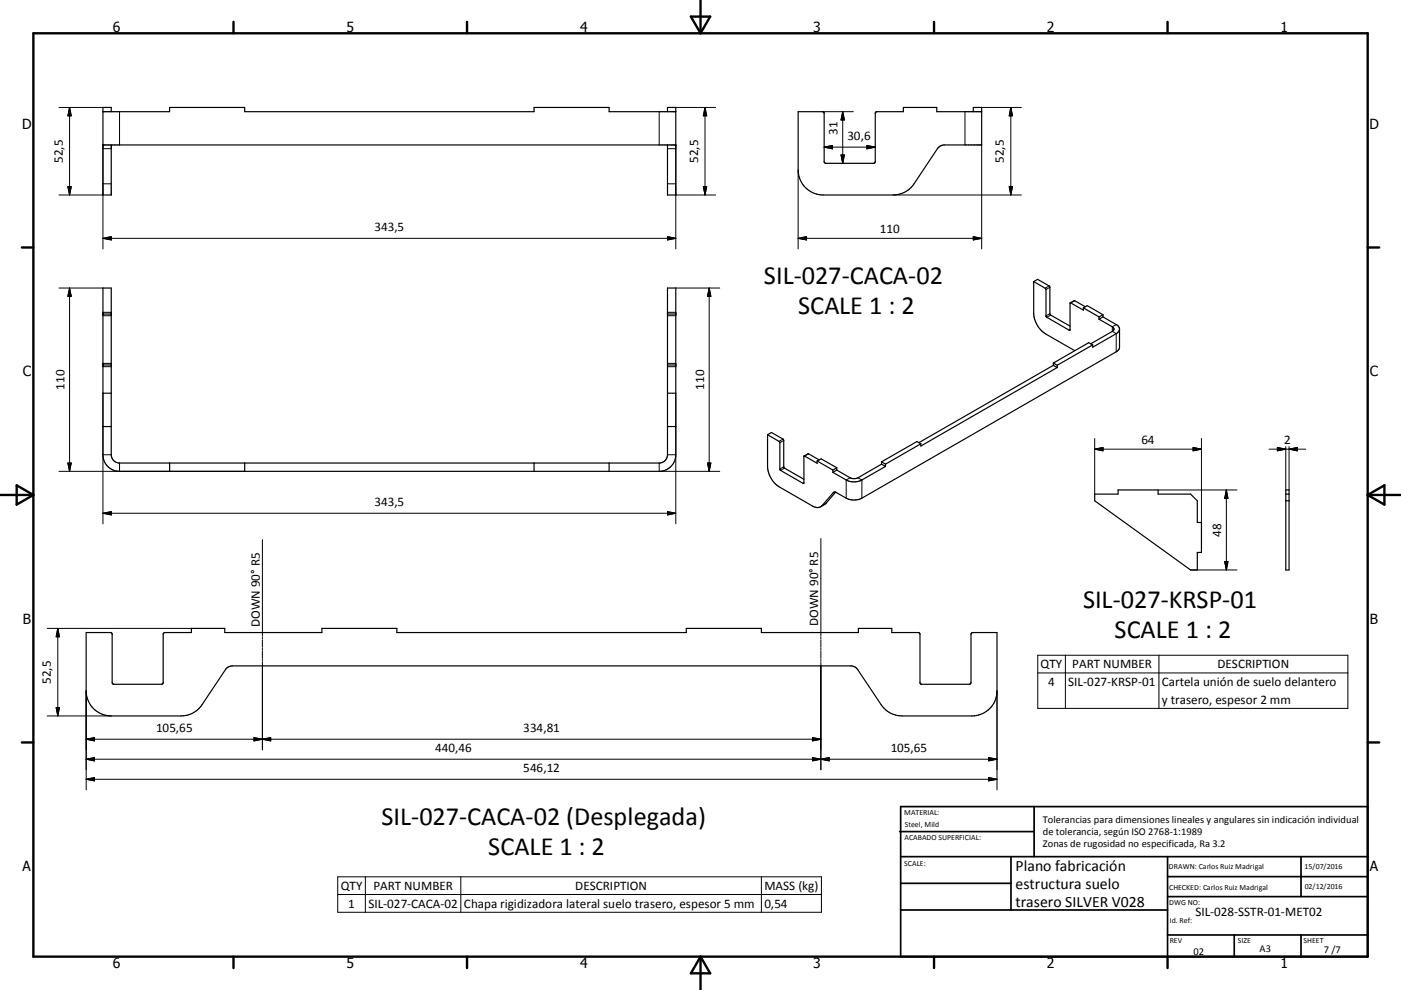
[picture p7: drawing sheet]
<svg xmlns="http://www.w3.org/2000/svg" width="420mm" height="297mm" viewBox="0 0 420 297" stroke-linecap="round" stroke-linejoin="round" font-family="sans-serif">
<g fill="none" stroke="#000" stroke-width=".36">
<path d="M30.9 33.5h20v-1.3h22.5v1.3h86.7v-1.3h22.5v1.3h20M33.4 33.5v-1.3h-2.5v26.3h2.5v-15M200.1 33.5v-1.3h2.5v26.3h-2.5v-15M291.8 33.5v-1.3h2.5v11.3h-11.2l-1.3 .4-.7 .7-7.1 10.5a7.5 7.5 0 0 1-6.2 3.4h-21a7.5 7.5 0 0 1-7.5-7.5v-17.5h7.3l.4 .2 .1 14.8 .5 .5 14.6-.1 .2-.4v-14.5l.3-.5h8.1v-1.3h10v1.3h13.5M30.9 43.5h171.7M30.9 86.4h2.5v50a2.5 2.5 0 0 0 2.4 2.5h161.8a2.5 2.5 0 0 0 2.5-2.5v-50h2.5v50a5 5 0 0 1-5 5h-161.8a5 5 0 0 1-4.9-5zM30.9 94.2h2.5M200.1 94.2h2.5M309.9 84.5l1.2-.7 3.5 2.1 .2 8.4 6 3.5M309.9 84.5l3.7 2.3v8.2l7.1 4.1 .2-8.2M309.9 84.5v9.5a7.8 7.8 0 0 0 3.5 6.2l8.8 5M320.9 90.9l3.9 2.1v-.6"/>
<path d="M320.9 90.9l1.2-.7 3.3 1.8M324.8 92.4l4.7 2.7M324.8 92.4l1.2-.7 4.7 2.7M329.5 95.8l4 2.2a.72 .72 0 0 1 .5 .7 .72 .72 0 0 1-.5 .7l-6.5 3.8M329.5 95.1v.7M330.7 95.1l4.3 2.5 .4 .4 .2 .7M330.7 94.4l-1.2 .7M330.7 95.1l-1.2 .7M330.7 94.4v.7M335.6 98.7v5.8l-.6 .9-76.6 44.1a5.2 5.2 0 0 1-4.7 0l-3.1-1.8h-.5l-3.6 4a2.19 2.19 0 0 1-2.9 .1l-10-5.7a7.8 7.8 0 0 1-3.5-6.1v-9.6M335.6 98.7l-.2 .8-.4 .4-7.4 4.3v-.7M30.9 109.5h2.5"/>
<path d="M30.9 118h2.5M200.1 109.5h2.5M200.1 118h2.5M315.8 109.6l-40.3 23.2M315.8 108.9l1.2 .7M315.8 108.9v.7M315.8 109.6l1.2 .7M317 110.3l-40.9 23.5v-.6M317 109.6v.7M327.6 103.5l-1.2-.7-10.6 6.1M327.6 103.5l-10.6 6.1M30.9 128h2.5"/>
<path d="M50.9 138.9v2.5M73.4 138.9v2.5M160.1 138.9v2.5M182.6 138.9v2.5M200.1 128h2.5M230.1 130.4l1.2-.7 3.5 2.1 .2 8.5 6 3.5M230.1 130.4l3.7 2.3 .1 8.4 7 3.9 .2-8.2M241.1 136.8l3.9 2.2v-.7M241.1 136.8l1.2-.7 3.3 1.9M245 138.3l4.7 2.7M245 138.3l1.2-.7 4.7 2.7M264.3 139.3l-7.1 4-.7 .3-1.6-.3-4-2.3"/>
<path d="M264.3 138.6l1.2 .7M264.3 138.6v.7M264.3 139.3l1.2 .6M265.5 139.9l-7.1 4.1a5 5 0 0 1-4.7 0l-4-2.3M265.5 139.3v.6M276.1 133.2l-1.2-.7-10.6 6.1M276.1 133.2l-10.6 6.1M249.7 141v.7M250.5 147.7l-2.8 3.3-1.7 1M250.9 140.3v.7M250.9 140.3l-1.2 .7M250.9 141l-1.2 .7"/>
<path d="M328.2 148.2h7v-1.2h12v1.2h9.8l2 2v6.5h1.2v9h-1.2v5.3h-2l-28.8-20.8zM385.5 147h1v24h-1zM385.5 148.2h1M385.5 150.2h1M25.8 189.8h7.3l.5 .3v14.7l.5 .5 14.6-.1 .2-.4v-14.7l.5-.3h8v-1.3h10v1.3h29.1v-1.3h22.5v1.3h86.8v-1.3h22.5v1.3h29v-1.3h10.1v1.3h7.9l.5 .3v14.7l.5 .5 14.6-.1 .2-.4v-14.7l.5-.3h7.3v17.5a7.5 7.5 0 0 1-7.5 7.5h-21a7.5 7.5 0 0 1-6.2-3.4l-7.3-10.8-.8-.6-1-.2h-185.4l-1 .2-.9 .6-7.2 10.8a7.6 7.6 0 0 1-6.3 3.4h-21a7.5 7.5 0 0 1-7.5-7.5z"/>
</g>
<g fill="none" stroke="#000" stroke-width=".3">
<path d="M17.7 32.2h13.2M20.9 32.2v26.3M20.9 32.2l.5 2.6h-1.1zM35.8 33.5v10M197.6 33.5v10M202.6 32.2h11.9M211.4 32.2l.5 2.6h-1zM211.4 32.2v26.3M246.6 33.5h9.2M252.7 33.5v15.5M252.7 33.5l.5 2.5h-1.1zM289.3 33.5v10"/>
<path d="M294.3 32.2h11.9M303 32.2l.6 2.6h-1zM303 32.2v26.3M17.7 58.5h13.2M20.3 56h1.1l-.5 2.5zM30.9 55.1h2.5M30.9 44.6h2.5M30.9 43.5v31.2M200.1 55.1h2.5M200.1 44.6h2.5M202.6 58.5h11.9M202.6 43.5v31.2"/>
<path d="M210.9 56h1l-.5 2.5zM239.3 51v23.7M247.1 44.1h15.3M247.1 44.1l2.5-.5v1.1zM252.1 46.5h1.1l-.5 2.5zM259.9 43.6l2.5 .5-2.5 .6zM267.8 58.5h38.4M294.3 43.5v31.2M302.6 56h1l-.6 2.5zM30.9 71.5l2.5-.5v1zM30.9 71.5h171.7M200.1 71l2.5 .5-2.5 .5z"/>
<path d="M239.3 71.5h55M239.3 71.5l2.5-.5v1zM291.8 71l2.5 .5-2.5 .5zM17.7 86.4h13.2M20.9 86.4v55M20.9 86.4l.5 2.5h-1.1zM30.9 93.7h2.5M30.9 94.7h2.5M200.1 93.7h2.5M200.1 94.7h2.5M202.6 86.4h13.2M212.6 86.4l.5 2.5h-1z"/>
<path d="M212.6 86.4v55M314.5 85.8l-1.2 .7M314.8 86.2l-1.2 .7M314.8 94.1l-1.2 .7M315 94.5l-1.2 .7M320.8 98.9l-.2 .2M322.2 90.2l-1.2 .7M334.7 97.4l-1.2 .6v1.4l1.2 .7v5.4M30.9 109h2.5M30.9 110h2.5M30.9 118v39.2M200.1 109h2.5"/>
<path d="M200.1 110h2.5M202.6 118v39.2M20.3 138.9h1.1l-.5 2.5zM30.9 136.4h2.5M35.8 138.9v2.5M197.6 138.9v2.5h18.2M200.1 136.4h2.5M212.1 138.9h1l-.5 2.5zM234.7 131.7l-1.2 .7M235 132.1l-1.2 .7M242.4 136.1l-1.2 .7M328.2 134.8h32"/>
<path d="M328.2 134.8l2.5-.6v1.1zM328.2 131.6v16.6M357.7 134.2l2.5 .6-2.5 .5zM360.2 131.6v25.1M380.5 134.8h11M383 134.2l2.5 .6-2.5 .5zM385.5 134v13M386.5 134.8l2.5-.6v1.1zM386.5 134v13M17.7 141.4h55.7M30.9 154h171.7M30.9 154l2.5-.5v1z"/>
<path d="M200.1 153.5l2.5 .5-2.5 .5zM235 140l-1.2 .7M235.2 140.4l-1.2 .7M241 144.9l-.2 .1M247.7 151l-1.2 .7M250.1 147.6l-.3 .2M254.9 143.3l-1.2 .7v5.5M257.2 143.3l1.2 .7v5.5M347.2 147h23.7M367.7 147v24M367.7 147l.5 2.5h-1zM78.7 161.9v29"/>
<path d="M246.1 161.6v29.3M357 171h13.9M367.2 168.5h1l-.5 2.5zM14.1 188.5h43.3M17.3 188.5v26.3M17.3 188.5l.5 2.5h-1zM78.7 191.2v.5M78.7 192v2.2M78.7 194.5v.6M78.7 195.3v2.3M78.7 197.9v.5M78.7 198.7v26.2"/>
<path d="M246.1 191.2v.5M246.1 192v2.2M246.1 194.5v.6M246.1 195.3v2.3M246.1 197.9v.5M246.1 198.7v32.2M311.1 196.6h93v15.9h-93zM319.4 196.6v15.9M347.5 196.6v15.9M14.1 214.8h19.2M16.8 212.3h1l-.5 2.5zM25.8 207.3v29.7"/>
<path d="M298.9 207.3v29.7M311.1 201.9h93M25.8 221.8h220.3M25.8 221.8l2.5-.5v1zM25.8 227.8l2.5-.5v1zM25.8 233.8l2.5-.5v1zM25.8 227.8h273.1M25.8 233.8h273.1M76.2 221.3l2.5 .5-2.5 .5zM78.7 221.8l2.5-.5v1zM243.6 227.3l2.5 .5-2.5 .5zM243.6 221.3l2.5 .5-2.5 .5z"/>
<path d="M246.1 227.8l2.5-.5v1zM296.4 233.3l2.5 .5-2.5 .5zM296.4 227.3l2.5 .5-2.5 .5zM101.3 263.1h145v10.6h-145zM101.3 268.4h145M109.5 263.1v10.6M138.2 263.1v10.6M228.3 263.1v10.6"/>
</g>
<g fill="none" stroke="#000" stroke-width=".71">
<path d="M10 10h400v277h-400zM70 6.6v3.4M140 6.6v3.4M207.1 5h5.8l-2.9 5zM210 0v10M280 6.6v3.4M350 6.6v3.4M6.6 74.2h3.4M410 74.2h3.5M0 148.5h10M5 145.6l5 2.9-5 2.9zM410 148.5h10.1"/>
<path d="M410 148.5l5.1-2.9v5.8zM6.6 222.7h3.4M410 222.7h3.5M70 287v3.4M140 287v3.4M210 287v10M210 287l2.9 5h-5.8zM280 287v3.4M350 287v3.4"/>
</g>
<g fill="none" stroke="#000" stroke-width=".51">
<path d="M269.7 249.5h40.3M270 242h140v45h-140zM270 257h140M303.1 257v16M310 242v15M350 257v30M390.1 257v12M270 265h33.1M270 273h80M350 269h60M350 263h60M350 280.5h60"/>
<path d="M370 280.5v6.5M390.1 280.5v6.5"/>
</g>
<g fill="#000" stroke="#000" stroke-width=".3">
<path d="M20.9 32.2l.5 2.6h-1.1zM211.4 32.2l.5 2.6h-1zM252.7 33.5l.5 2.5h-1.1zM303 32.2l.6 2.6h-1zM20.3 56h1.1l-.5 2.5zM210.9 56h1l-.5 2.5zM247.1 44.1l2.5-.5v1.1zM252.1 46.5h1.1l-.5 2.5zM259.9 43.6l2.5 .5-2.5 .6zM302.6 56h1l-.6 2.5zM30.9 71.5l2.5-.5v1zM200.1 71l2.5 .5-2.5 .5z"/>
<path d="M239.3 71.5l2.5-.5v1zM291.8 71l2.5 .5-2.5 .5zM20.9 86.4l.5 2.5h-1.1zM212.6 86.4l.5 2.5h-1zM20.3 138.9h1.1l-.5 2.5zM212.1 138.9h1l-.5 2.5zM328.2 134.8l2.5-.6v1.1zM357.7 134.2l2.5 .6-2.5 .5zM383 134.2l2.5 .6-2.5 .5zM386.5 134.8l2.5-.6v1.1zM30.9 154l2.5-.5v1zM200.1 153.5l2.5 .5-2.5 .5z"/>
<path d="M367.7 147l.5 2.5h-1zM367.2 168.5h1l-.5 2.5zM17.3 188.5l.5 2.5h-1zM16.8 212.3h1l-.5 2.5zM25.8 221.8l2.5-.5v1zM25.8 227.8l2.5-.5v1zM25.8 233.8l2.5-.5v1zM76.2 221.3l2.5 .5-2.5 .5zM78.7 221.8l2.5-.5v1zM243.6 227.3l2.5 .5-2.5 .5zM243.6 221.3l2.5 .5-2.5 .5zM246.1 227.8l2.5-.5v1z"/>
<path d="M296.4 233.3l2.5 .5-2.5 .5zM296.4 227.3l2.5 .5-2.5 .5z"/>
</g>
<g font-size="7.9">
<text x="229" y="85.3">SIL-027-CACA-02</text>
<text x="239.3" y="94.2">SCALE 1 : 2</text>
<text x="324.7" y="182.4">SIL-027-KRSP-01</text>
<text x="334.2" y="191.3">SCALE 1 : 2</text>
<text x="114.4" y="247.4">SIL-027-CACA-02 (Desplegada)</text>
<text x="146.4" y="256.5">SCALE 1 : 2</text>
</g>
<g font-size="4.7">
<text x="304.5" y="261.2">Plano fabricación</text>
<text x="304.5" y="266.6">estructura suelo</text>
<text x="304.5" y="272">trasero SILVER V028</text>
</g>
<g font-size="4.2">
<text x="33.9" y="9.6">6</text>
<text x="103.9" y="9.6">5</text>
<text x="173.9" y="9.6">4</text>
<text x="243.8" y="9.6">3</text>
<text x="313.9" y="9.6">2</text>
<text x="383.9" y="9.6">1</text>
<text x="6.7" y="38.7">D</text>
<text x="410.5" y="38.7">D</text>
<text x="6.9" y="112.9">C</text>
<text x="410.7" y="112.9">C</text>
<text x="6.9" y="187.1">B</text>
<text x="410.7" y="187.1">B</text>
<text x="6.8" y="261.4">A</text>
<text x="410.7" y="261.4">A</text>
<text x="33.9" y="290.4">6</text>
<text x="103.9" y="290.4">5</text>
<text x="173.9" y="290.4">4</text>
<text x="243.8" y="290.4">3</text>
<text x="313.9" y="290.4">2</text>
<text x="383.9" y="290.4">1</text>
</g>
<g font-size="3.9">
<text x="251.1" y="40.4" transform="rotate(-90 251.1 40.4)">31</text>
<text x="254.1" y="42.1">30,6</text>
<text x="18.8" y="48.9" transform="rotate(-90 18.8 48.9)">52,5</text>
<text x="209.3" y="48.9" transform="rotate(-90 209.3 48.9)">52,5</text>
<text x="301" y="48.9" transform="rotate(-90 301 48.9)">52,5</text>
<text x="112.3" y="69.4">343,5</text>
<text x="263.8" y="69.9">110</text>
<text x="19.3" y="116.9" transform="rotate(-90 19.3 116.9)">110</text>
<text x="211.1" y="116.9" transform="rotate(-90 211.1 116.9)">110</text>
<text x="342.2" y="133.2">64</text>
<text x="385" y="133.3">2</text>
<text x="112.3" y="151.9">343,5</text>
<text x="366.1" y="161" transform="rotate(-90 366.1 161)">48</text>
<text x="77.9" y="188.1" transform="rotate(-90 77.9 188.1)">DOWN 90° R5</text>
<text x="245.3" y="187.8" transform="rotate(-90 245.3 187.8)">DOWN 90° R5</text>
<text x="312" y="200.5">QTY</text>
<text x="321.5" y="200.5">PART NUMBER</text>
<text x="365" y="200.5">DESCRIPTION</text>
<text x="15.2" y="205.1" transform="rotate(-90 15.2 205.1)">52,5</text>
<text x="314.3" y="205.7">4</text>
<text x="320.3" y="205.8">SIL-027-KRSP-01</text>
<text x="348.3" y="205.9">Cartela unión de suelo delantero</text>
<text x="348.3" y="211.2">y trasero, espesor 2 mm</text>
<text x="46.8" y="219.7">105,65</text>
<text x="156.9" y="219.7">334,81</text>
<text x="130.5" y="225.7">440,46</text>
<text x="267" y="225.7">105,65</text>
<text x="156.9" y="231.6">546,12</text>
<text x="102.2" y="267">QTY</text>
<text x="111.9" y="267">PART NUMBER</text>
<text x="172.5" y="267">DESCRIPTION</text>
<text x="229.2" y="267">MASS (kg)</text>
<text x="104.4" y="272.3">1</text>
<text x="110.5" y="272.3">SIL-027-CACA-02</text>
<text x="139.1" y="272.4">Chapa rigidizadora lateral suelo trasero, espesor 5 mm</text>
<text x="229.2" y="272.3">0,54</text>
<text x="358.4" y="274.9">SIL-028-SSTR-01-MET02</text>
</g>
<g font-size="3.1">
<text x="312.7" y="246.8">Tolerancias para dimensiones lineales y angulares sin indicación individual</text>
<text x="312.7" y="250.4">de tolerancia, según ISO 2768-1:1989</text>
<text x="312.7" y="254">Zonas de rugosidad no especificada, Ra 3.2</text>
<text x="357.8" y="286.5">02</text>
<text x="377.6" y="285.6">A3</text>
<text x="396.9" y="285.9">7 /7</text>
</g>
<g font-size="2.4">
<text x="271.1" y="244.4">MATERIAL:</text>
<text x="271.2" y="252">ACABADO SUPERFICIAL:</text>
<text x="271.3" y="248">Steel, Mild</text>
<text x="271.1" y="259.7">SCALE:</text>
<text x="350.4" y="260.8">DRAWN: Carlos Ruiz Madrigal</text>
<text x="391.1" y="260.6">15/07/2016</text>
<text x="350.5" y="266.9">CHECKED: Carlos Ruiz Madrigal</text>
<text x="391.2" y="266.7">02/12/2016</text>
<text x="350.5" y="271.4">DWG NO:</text>
<text x="350.7" y="276.9">Id. Ref:</text>
<text x="350.7" y="282.8">REV</text>
<text x="371.1" y="282.9">SIZE</text>
<text x="390.8" y="283">SHEET</text>
</g>
</svg>
